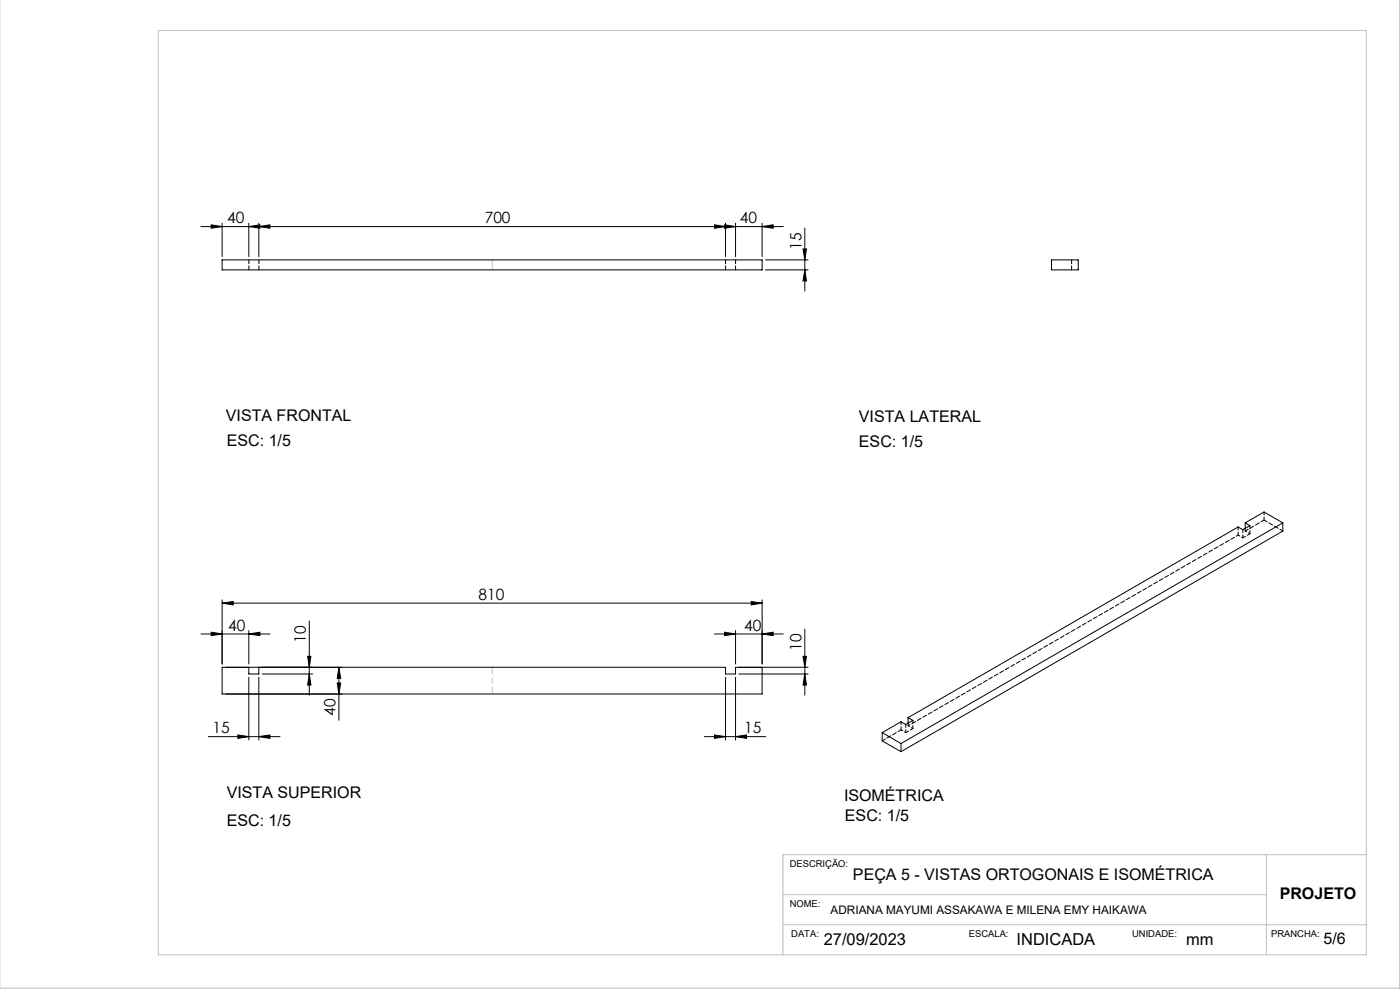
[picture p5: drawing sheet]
<svg xmlns="http://www.w3.org/2000/svg" width="420mm" height="297mm" viewBox="0 0 420 297" stroke-linecap="round" stroke-linejoin="round" font-family="sans-serif">
<g fill="none" stroke="#000" stroke-width=".3">
<path d="M60.3 67.9h174.7M63.4 67.4l3.2 .5-3.2 .5zM66.6 77.9h162v3h-162zM66.6 66.9v10M74.6 67.9l3.4-.5v1zM74.6 66.9v10M77.6 67.9l3.4-.5v1zM77.6 66.9v10M214.3 67.4l3.4 .5-3.4 .5zM217.3 67.4l3.4 .5-3.4 .5zM217.7 66.9v10M220.7 66.9v10"/>
<path d="M228.6 67.9l3.4-.5v1zM228.6 66.9v10M229.7 77.9h12.7M240.9 74.6h1l-.5 3.3zM241.4 68.3v18.9M315.5 77.9h8v3h-8zM229.7 80.9h12.7M241.4 80.9l.5 3.3h-1zM373.6 156.7l1.4 .8-2.1 1.2-1.5-.8-99 57.2M373.6 156.7l5.6-3.2 5.6 3.2M373.6 156.7v1.7M384.8 156.7l-114.5 66.1"/>
<path d="M384.8 156.7v2.5l-114.5 66.1M66.6 179.8v19.2M228.6 179.8v19.2M60.3 190h20.7M63.4 189.5l3.2 .5-3.2 .5zM66.6 180.8l3.4-.5v1zM66.6 180.8h162M74.6 190l3.4-.5v1zM74.6 189v10M74.6 200v2h3v-2M92.3 196.7h1l-.5 3.3zM92.8 186.1v22.2"/>
<path d="M101.7 200l.5 3.3h-1zM101.7 200v15.9M214.3 190h20.7M217.3 189.5l3.4 .5-3.4 .5zM220.7 189v10M225.4 180.3l3.2 .5-3.2 .5zM228.6 190l3.4-.5v1zM240.9 196.7h1l-.5 3.3zM241.4 188.6v19.7M242.4 200h-21.7v2h-3v-2h-151.1v8h162v-8M74.6 203v18.8M77.6 203v18.8"/>
<path d="M78.7 202h15.1M92.8 202l.5 3.3h-1zM101.2 204.7h1l-.5 3.3zM217.7 203v18.8M220.7 203v18.8M221.7 202h20.7M241.4 202l.5 3.3h-1zM264.7 219.6v2.4l5.6 3.3M264.7 219.6l5.6 3.2M272.4 215.1l1.5 .8-2.2 1.2-1.4-.8-5.6 3.3M272.4 215.1v1.6M62.5 220.8h21.5"/>
<path d="M71.4 220.3l3.2 .5-3.2 .5zM77.6 220.8l3.4-.5v1zM211.3 220.8h18.4M214.3 220.3l3.4 .5-3.4 .5zM220.7 220.8l3.2-.5v1zM270.3 222.8v2.5"/>
</g>
<path d="M147.7 200v8" fill="none" stroke="#c0c0c0" stroke-width=".3" stroke-dasharray="15.2 1.3 1.3 1.3" stroke-dashoffset="13.1"/>
<path d="M147.7 77.9v3" fill="none" stroke="#c0c0c0" stroke-width=".3" stroke-dasharray="15.2 1.3 1.3 1.3"/>
<path d="M419.9 -.1v296.3h-420M47.5 9.2h362.4v277h-362.4zM379.9 256.1v30.1M409.9 256.1h-175v30.1M234.9 277.1h175M234.9 268.1h145" fill="none" stroke="#c0c0c0" stroke-width=".3"/>
<g fill="#000">
<path d="M63.4 67.4l3.2 .5-3.2 .5zM74.6 67.9l3.4-.5v1z"/>
<path d="M77.6 67.9l3.4-.5v1zM214.3 67.4l3.4 .5-3.4 .5z"/>
<path d="M217.3 67.4l3.4 .5-3.4 .5zM228.6 67.9l3.4-.5v1z"/>
<path d="M241.4 80.9l.5 3.3h-1zM240.9 74.6h1l-.5 3.3zM101.2 204.7h1l-.5 3.3zM101.7 200l.5 3.3h-1z"/>
<path d="M66.6 180.8l3.4-.5v1zM225.4 180.3l3.2 .5-3.2 .5zM71.4 220.3l3.2 .5-3.2 .5zM77.6 220.8l3.4-.5v1z"/>
<path d="M63.4 189.5l3.2 .5-3.2 .5zM74.6 190l3.4-.5v1zM214.3 220.3l3.4 .5-3.4 .5zM220.7 220.8l3.2-.5v1z"/>
<path d="M92.3 196.7h1l-.5 3.3zM92.8 202l.5 3.3h-1zM240.9 196.7h1l-.5 3.3zM241.4 202l.5 3.3h-1z"/>
<path d="M228.6 190l3.4-.5v1zM217.3 189.5l3.4 .5-3.4 .5z"/>
</g>
<path d="M74.7 77.9v3M77.7 77.9v3M217.7 77.9v3M220.7 77.9v3M321.5 77.9v3" fill="none" stroke="#000" stroke-width=".3" stroke-dasharray="1.3 .6" stroke-dashoffset=".1"/>
<path d="M379.2 155.9l-5.6 3.2M384.9 159.1l-5.7-3.2M270.3 218.7l-5.6 3.3" fill="none" stroke="#000" stroke-width=".3" stroke-dasharray="1.3 .6" stroke-dashoffset=".2"/>
<path d="M371.4 157.9v2.5M372.9 158.7v2.5M373.6 158.3v.8M375 160l-2.1 1.2M375 157.5v2.5M379.2 153.4v2.5M270.3 216.3v2.4M271.7 217.1v2.5M272.4 216.7v.8M273.9 218.3l-2.2 1.3M273.9 215.9v2.4" fill="none" stroke="#000" stroke-width=".3" stroke-dasharray="1.3 .6" stroke-dashoffset=".4"/>
<path d="M373.6 159.1l1.4 .9M372.9 161.2l-1.5-.8M271.7 219.6l-1.4-.9M272.4 217.5l1.5 .8" fill="none" stroke="#000" stroke-width=".3" stroke-dasharray="1.3 .6" stroke-dashoffset=".8"/>
<path d="M371.4 160.4l-99 57.1" fill="none" stroke="#000" stroke-width=".3" stroke-dasharray="1.3 .6" stroke-dashoffset=".6"/>
<g font-size="4.9">
<text x="247.1" y="283.2">27/09/2023</text>
<text x="305" y="283.2">INDICADA</text>
<text x="355.9" y="283.2">mm</text>
</g>
<g font-size="4.8">
<text x="67.8" y="126.3">VISTA FRONTAL</text>
<text x="257.7" y="126.5">VISTA LATERAL</text>
<text x="68" y="133.7">ESC: 1/5</text>
<text x="257.7" y="133.9">ESC: 1/5</text>
<text x="68" y="239">VISTA SUPERIOR</text>
<text x="253.2" y="240">ISOMÉTRICA</text>
<text x="253.5" y="246">ESC: 1/5</text>
<text x="68" y="247.6">ESC: 1/5</text>
<text x="255.9" y="263.7">PEÇA 5 - VISTAS ORTOGONAIS E ISOMÉTRICA</text>
<text x="383.9" y="269.5">PROJETO</text>
<text x="397.1" y="283">5/6</text>
</g>
<g font-size="4.7">
<text x="68.1" y="66.9">40</text>
<text x="145.4" y="66.9">700</text>
<text x="222" y="66.9">40</text>
<text x="240.4" y="74.8" transform="rotate(-90 240.4 74.8)">15</text>
<text x="143.6" y="179.7">810</text>
<text x="68.5" y="189">40</text>
<text x="223.3" y="189">40</text>
<text x="91.8" y="192.6" transform="rotate(-90 91.8 192.6)">10</text>
<text x="240.4" y="195.1" transform="rotate(-90 240.4 195.1)">10</text>
<text x="100.7" y="214.6" transform="rotate(-90 100.7 214.6)">40</text>
<text x="63.8" y="219.7">15</text>
<text x="223.3" y="219.7">15</text>
</g>
<text font-size="3.5" x="249.2" y="274">ADRIANA MAYUMI ASSAKAWA E MILENA EMY HAIKAWA</text>
<g font-size="2.8">
<text x="236.9" y="259.8">DESCRIÇÃO:</text>
<text x="236.9" y="272">NOME:</text>
<text x="237.4" y="280.8">DATA:</text>
<text x="290.7" y="280.8">ESCALA:</text>
<text x="339.6" y="280.8">UNIDADE:</text>
<text x="381.3" y="280.8">PRANCHA:</text>
</g>
</svg>
